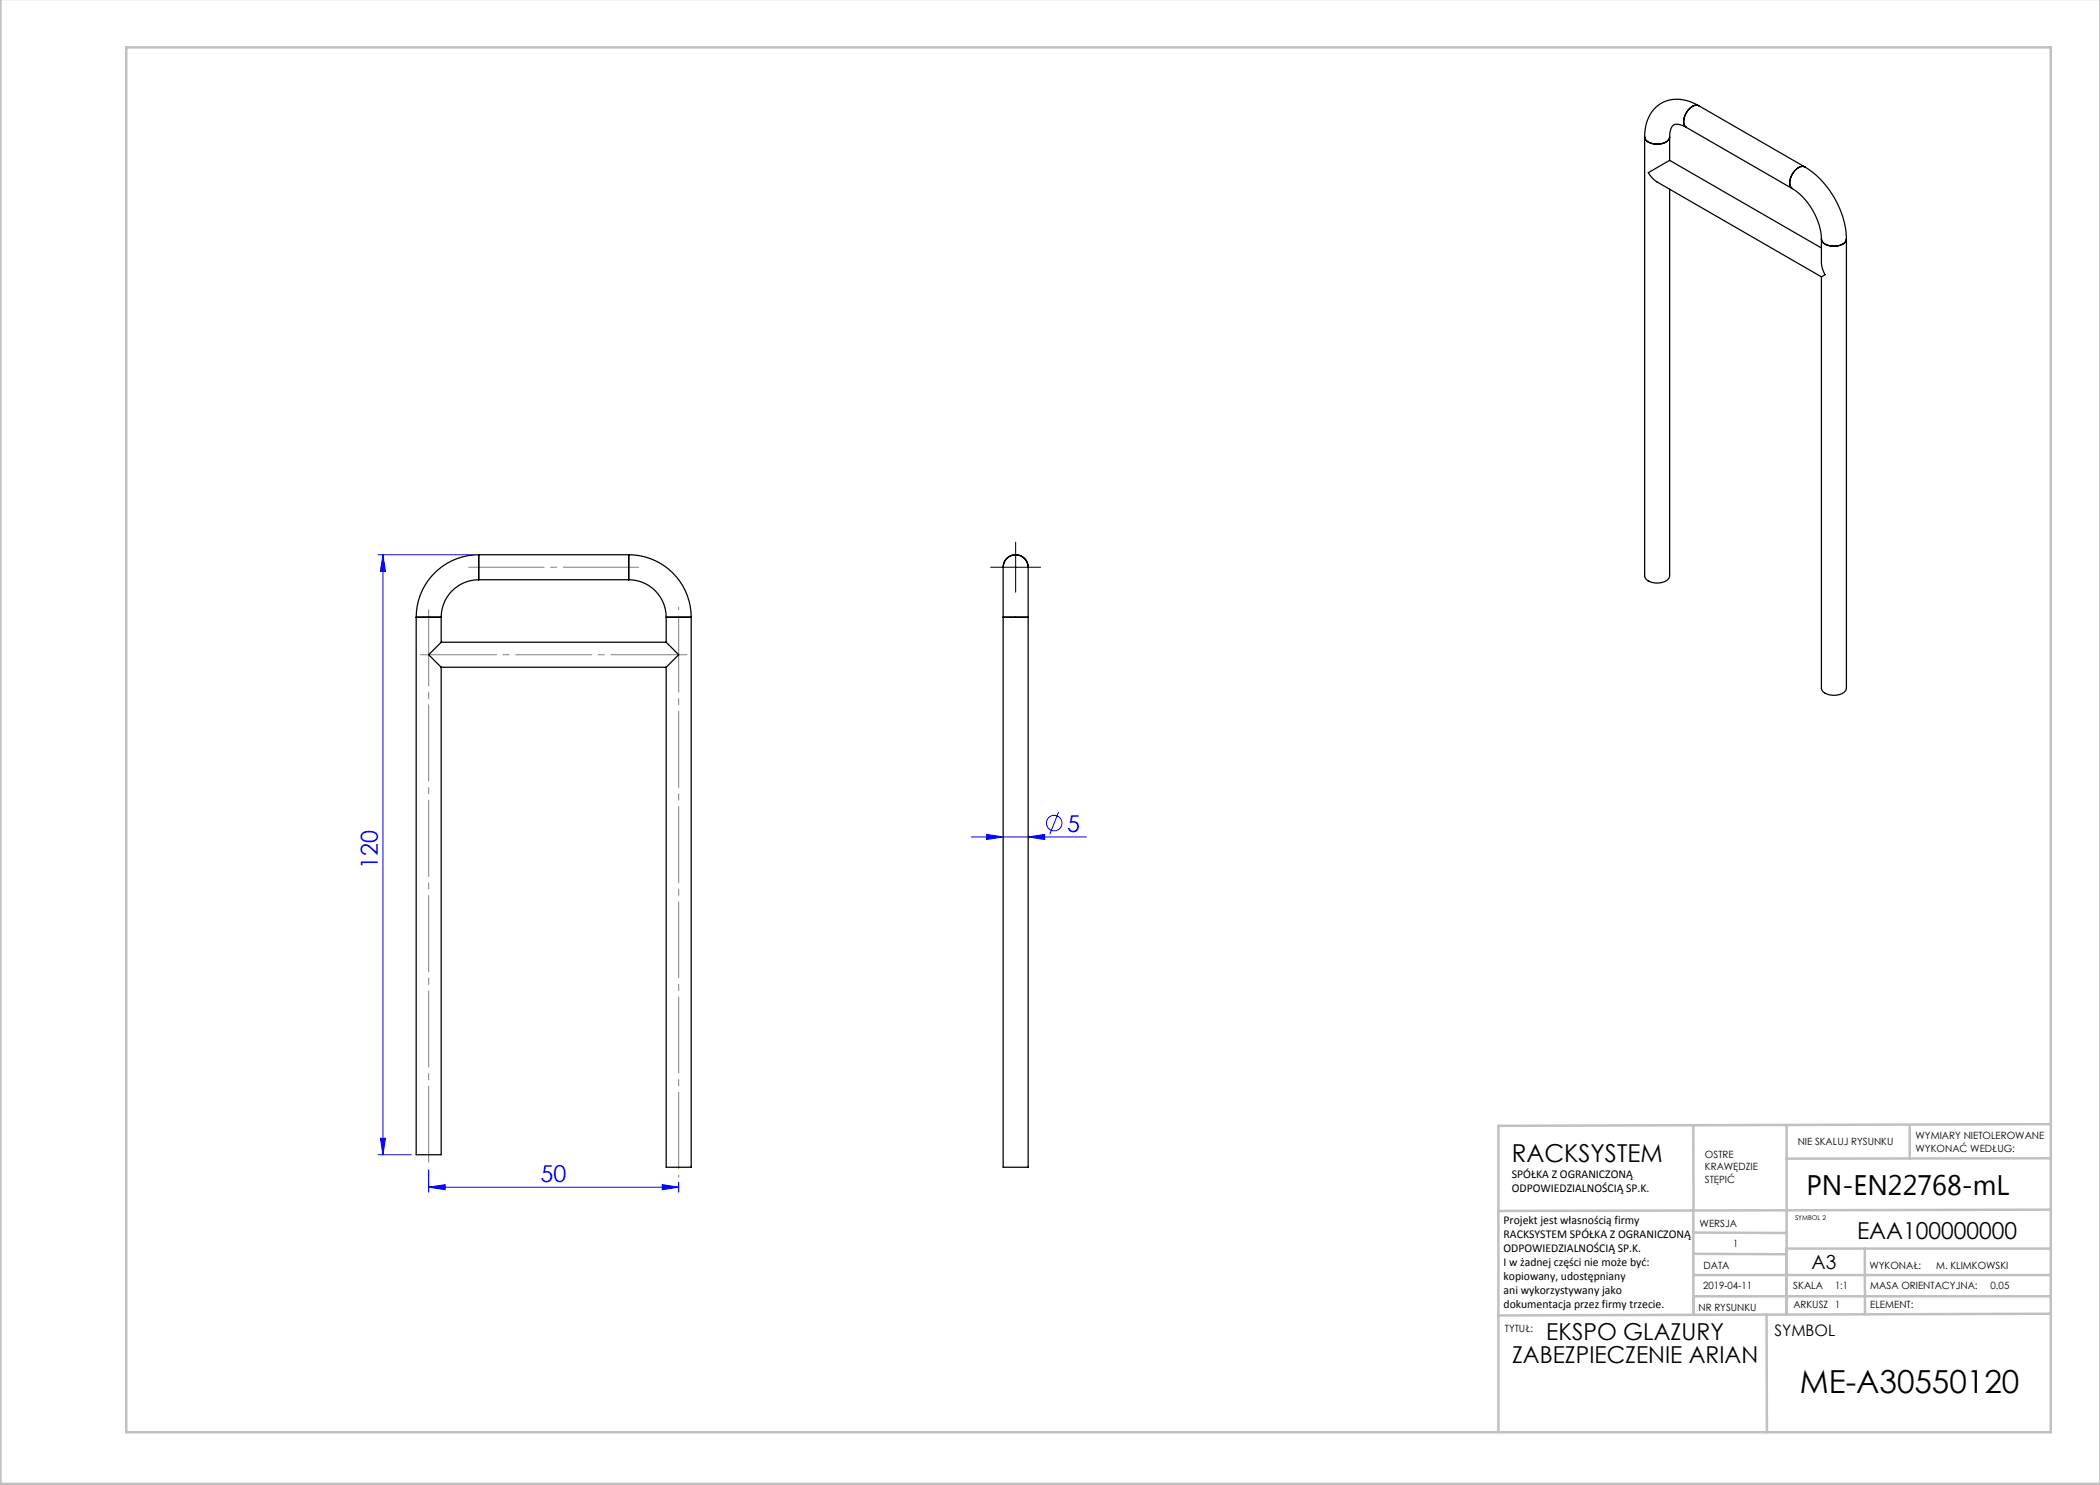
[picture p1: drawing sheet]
<svg xmlns="http://www.w3.org/2000/svg" width="420mm" height="297mm" viewBox="0 0 420 297" stroke-linecap="round" stroke-linejoin="round" font-family="sans-serif">
<g fill="none" stroke="#00f" stroke-width=".2">
<path d="M75.6 110.9h19.1M76.6 110.9l.5 3.4h-1zM76.6 110.9v120M194.3 167.4h23M197.3 166.9l3.3 .5-3.3 .5zM205.6 167.4l3.3-.5v1zM211.7 162.4l-1.7 4.4M75.6 230.9h6.6M76.1 227.6h1l-.5 3.3zM85.7 237.4l3.3-.5v1zM85.7 233.9v4.5M85.7 237.4h50"/>
<path d="M132.4 236.9l3.3 .5-3.3 .5zM135.7 236.4v2"/>
<circle cx="210.8" cy="164.6" r="1.56"/>
</g>
<path d="M85.7 121.4v111.5" fill="none" stroke="#808080" stroke-width=".2" stroke-dasharray="15.2 1.3 1.3 1.3" stroke-dashoffset="-.5"/>
<path d="M127.7 113.4h-34" fill="none" stroke="#808080" stroke-width=".2" stroke-dasharray="15.2 1.3 1.3 1.3" stroke-dashoffset=".1"/>
<path d="M135.7 235.4v-114" fill="none" stroke="#808080" stroke-width=".2" stroke-dasharray="15.2 1.3 1.3 1.3" stroke-dashoffset="-1.8"/>
<path d="M137.7 130.9h-54" fill="none" stroke="#808080" stroke-width=".2" stroke-dasharray="15.2 1.3 1.3 1.3" stroke-dashoffset="-.3"/>
<g fill="none" stroke="#c0c0c0" stroke-width=".5">
<path d="M.1 -.1v296.9h419.9M25.2 9.5h385v276.9h-385zM338.7 225.2v16.9M357.3 225v37.9M382 225.4v6.3M410.1 224.8l-110.4 .4v61.2M410.1 231.7h-52.8M338.7 259.3h71.5M338.7 255h71.5M338.7 250.8l18.6 .1M338.7 246.5l18.6 .1M338.7 242.1v20.9"/>
<path d="M373 249.7v13.2M410.1 241.9l-110.4 .3M410.2 249.7h-52.9v13.2M353.3 262.9l.1 23.5M410.2 262.7l-110.5 .4"/>
</g>
<path d="M198.1 113.4h10M203.1 108.4v10" fill="none" stroke="#000" stroke-width=".2"/>
<g fill="#00f">
<path d="M85.7 237.4l3.3-.5v1zM132.4 236.9l3.3 .5-3.3 .5z"/>
<path d="M76.6 110.9l.5 3.4h-1zM76.1 227.6h1l-.5 3.3z"/>
<path d="M197.3 166.9l3.3 .5-3.3 .5zM205.6 167.4l3.3-.5v1z"/>
</g>
<g fill="none" stroke="#000" stroke-width=".25">
<path d="M328.9 27.4a2.2 2.2 0 0 0 2.5 1.4 2.2 2.2 0 0 0 2.5-1.4M328.9 27.4v87.8a2.2 2.2 0 0 0 2.5 1.4 2.2 2.2 0 0 0 2.5-1.4v-77.4M328.9 27.4a2.2 2.2 0 0 0 2.5 1.4 2.21 2.21 0 0 0 2.5-1.4M333.9 32.1l-4.2 2.4 .6 1 .8 .7 33.2 19.2M333.9 32.1l30.4 17.5M333.9 27.4v4.7M337.2 25.5a2.72 2.72 0 0 0-2.5-.5 3 3 0 0 0-.8 2.4M337.2 25.5l21.3 12.2M339.7 21.1a7 7 0 0 0-8.9 .7 8.2 8.2 0 0 0-1.9 5.6M339.7 21.1a2.2 2.2 0 0 0-2.5 1.5 2.21 2.21 0 0 0 0 2.9M339.7 21.1l21.3 12.3M339.7 21.1a1.87 1.87 0 0 0-2.2 1.1 2.8 2.8 0 0 0-.5 3.1l.3 .2"/>
<path d="M358.5 37.7a13.2 13.2 0 0 1 5.8 10.1M361 33.4a18.1 18.1 0 0 1 8.3 14.4M361 33.4a2.2 2.2 0 0 0-2.5 1.4 2.2 2.2 0 0 0 0 2.9M361 33.4a1.87 1.87 0 0 0-2.3 1 2.8 2.8 0 0 0-.5 3.1l.3 .2M364.3 47.8v5l.2 1.1 .5 1-.7 .5M364.3 47.8a2.2 2.2 0 0 0 2.5 1.4 2.2 2.2 0 0 0 2.5-1.4M369.3 47.8v89.8a2.21 2.21 0 0 1-2.5 1.5 2.2 2.2 0 0 1-2.5-1.5v-82.2M369.3 47.8a1.87 1.87 0 0 1-2 1.4 2.8 2.8 0 0 1-3-1.1v-.3M95.7 115.9a7.5 7.5 0 0 0-7.5 7.5M95.7 110.9a12.5 12.5 0 0 0-12.5 12.5M95.7 110.9v5M95.7 115.9h30"/>
<path d="M95.7 110.9h30M125.7 115.9a7.5 7.5 0 0 1 7.5 7.5M125.7 110.9a12.5 12.5 0 0 1 12.5 12.5M125.7 110.9v5M200.6 113.4v10M200.6 113.4a2.5 2.5 0 0 1 2.5-2.5 2.5 2.5 0 0 1 2.5 2.5M205.6 113.4v10M83.2 123.4h5M83.2 123.4v107.5h5v-97.5M88.2 128.4l-2.5 2.5 2.5 2.5M88.2 133.4h45M88.2 128.4h45"/>
<path d="M88.2 123.4v5M133.2 128.4l2.5 2.5-2.5 2.5M133.2 123.4h5M133.2 123.4v5M138.2 123.4v110h-5v-100M200.6 123.4h5M200.6 123.4v110h5v-110"/>
</g>
<text font-size="6.3" x="360" y="278.5">ME-A30550120</text>
<text font-size="5.6" x="361.3" y="239.1">PN-EN22768-mL</text>
<text font-size="4.9" x="302.4" y="232.4">RACKSYSTEM</text>
<g font-size="4.7" fill="#00f">
<text x="213.4" y="166.3">5</text>
<text x="75.6" y="173.7" transform="rotate(-90 75.6 173.7)">120</text>
<text x="108.1" y="236.4">50</text>
</g>
<g font-size="4.7">
<text x="371.4" y="247.8">EAA100000000</text>
<text x="309.3" y="268.1">EKSPO GLAZURY</text>
<text x="302.4" y="272.6">ZABEZPIECZENIE ARIAN</text>
</g>
<text font-size="3.9" x="362.3" y="253.8">A3</text>
<text font-size="3.2" x="354.9" y="267.2">SYMBOL</text>
<g font-size="2.4">
<text x="302.4" y="235.6">SPÓŁKA Z OGRANICZONĄ</text>
<text x="302.4" y="238.4">ODPOWIEDZIALNOŚCIĄ SP.K.</text>
<text x="300.7" y="244.7">Projekt jest własnością firmy</text>
<text x="300.7" y="247.5">RACKSYSTEM SPÓŁKA Z OGRANICZONĄ</text>
<text x="300.7" y="250.3">ODPOWIEDZIALNOŚCIĄ SP.K.</text>
<text x="300.7" y="253.1">I w żadnej części nie może być:</text>
<text x="300.7" y="256">kopiowany, udostępniany</text>
<text x="300.7" y="258.8">ani wykorzystywany jako</text>
<text x="300.7" y="261.6">dokumentacja przez firmy trzecie.</text>
</g>
<g font-size="2">
<text x="383.1" y="227.9">WYMIARY NIETOLEROWANE</text>
<text x="341" y="231.6">OSTRE</text>
<text x="359.5" y="228.9">NIE SKALUJ RYSUNKU</text>
<text x="383.1" y="230.4">WYKONAĆ WEDŁUG:</text>
<text x="341" y="234.1">KRAWĘDZIE</text>
<text x="341" y="236.6">STĘPIĆ</text>
<text x="339.9" y="245.4">WERSJA</text>
<text x="346.6" y="249.5">1</text>
<text x="340.6" y="257.7">2019-04-11</text>
<text x="340.7" y="253.8">DATA</text>
<text x="358.7" y="257.7">SKALA</text>
<text x="367" y="257.7">1:1</text>
<text x="373.9" y="253.8">WYKONAŁ:</text>
<text x="374.1" y="257.7">MASA ORIENTACYJNA:</text>
<text x="387.2" y="253.8">M. KLIMKOWSKI</text>
<text x="398.1" y="257.7">0.05</text>
<text x="339.7" y="262.3">NR RYSUNKU</text>
<text x="358.7" y="261.7">ARKUSZ 1</text>
<text x="374.1" y="261.7">ELEMENT:</text>
<text x="301" y="266.4">TYTUŁ:</text>
</g>
<text font-size="1.3" x="359" y="244">SYMBOL 2</text>
</svg>
